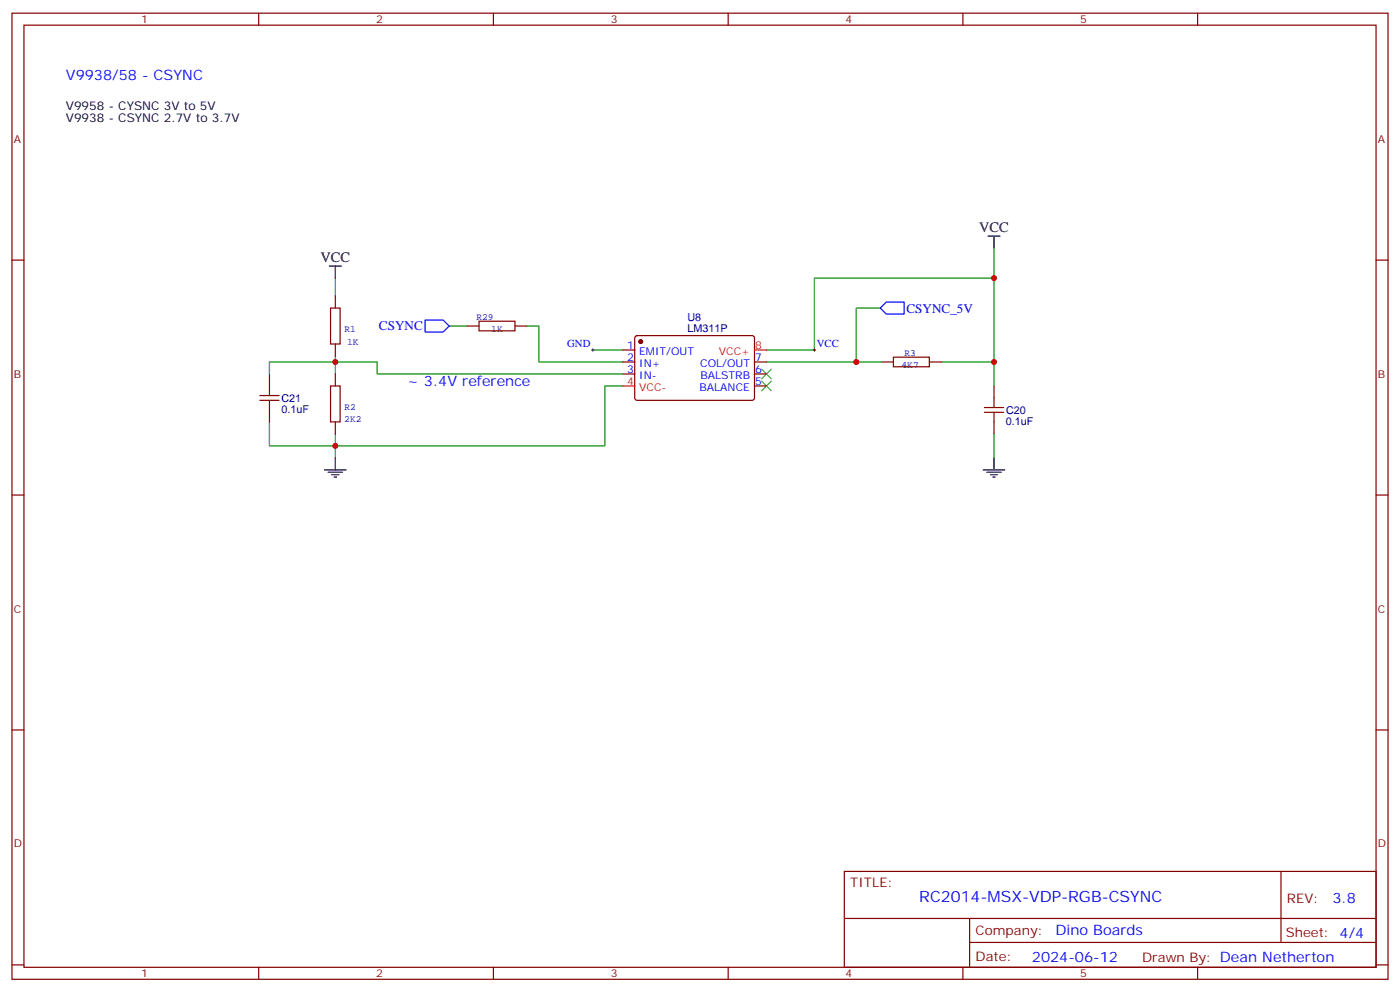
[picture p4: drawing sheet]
<svg xmlns="http://www.w3.org/2000/svg" width="412mm" height="292mm" viewBox="0 0 412 292" stroke-linecap="round" stroke-linejoin="round" font-family="sans-serif">
<g fill="none" stroke="#870000" stroke-width=".35">
<path d="M3.5 3.9h405.4v284.3h-405.4zM7.1 7.4h398.2v277.3h-398.2zM76.2 3.9v3.5M145.3 3.9v3.5M214.5 3.9v3.5M283.6 3.9v3.5M352.8 3.9v3.5M3.5 76.6h3.6M405.3 76.6h3.6M97.4 90.7h2.8v10.5h-2.8zM98.8 87.1v3.6M137.6 96h3.5"/>
<path d="M141.1 94.5h10.6v2.9h-10.6zM151.7 96h3.5M187.2 99l.5-.2h34.1l.4 .7v17.9l-.7 .4h-34.1l-.4-.7v-17.6zM76.6 117.8h5.6M76.6 116.4h5.6M79.4 110.1v6.3M79.4 117.8v6.4M97.4 113.6h2.8v10.6h-2.8zM98.8 101.2v3.6M98.8 110.1v3.5M183.4 106.5h3.6M183.4 103h3.6"/>
<path d="M183.4 110.1h3.6M222.2 106.5h3.6M222.2 110.1h3.6M222.2 113.6h3.6M259.6 106.5h3.6M263.2 105.1h10.6v2.8h-10.6zM273.8 106.5h3.5M290 119.9h5.6M292.8 113.6v6.3M98.8 124.2v3.5M290 121.4h5.6M292.8 121.4v6.3"/>
<path d="M3.5 145.7h3.6M405.3 145.7h3.6M3.5 214.8h3.6M405.3 214.8h3.6M248.7 256.5h156.6v28.2h-156.6zM377.3 256.5v20.9M248.7 270.3h156.5M285.6 277.4h119.6M285.6 270.3v14.1M3.5 284h3.6M76.2 284.7v3.5M145.3 284.7v3.5"/>
<path d="M214.5 284.7v3.5M283.6 284.7v3.5M352.8 284.7v3.5M405.3 284h3.6"/>
</g>
<path d="M125.2 94.2h5.3l1.8 1.8-1.8 1.7h-5.3zM259.3 90.7l1.8-1.8h5.2v3.5h-5.2z" fill="none" stroke="#00f" stroke-width=".35"/>
<g fill="none" stroke="#008700" stroke-width=".35">
<path d="M292.8 73v40.6M98.8 81.8v5.3M132.3 96h5.3M155.2 96h3.5v10.5h24.7M259.3 90.7h-7.1v15.8M292.8 81.8h-52.9v21.2h-14.1M79.4 110.1v-3.6h31.7v3.6h72.3M98.8 104.8v5.3M174.6 103h8.8M183.4 113.6h-5.2v17.6h-98.8v-7M225.8 106.5h33.8M277.3 106.5h15.5"/>
<path d="M98.8 127.7v7.1M292.8 127.7v7.1"/>
</g>
<g fill="none" stroke="#000" stroke-width=".35">
<path d="M97 78.3h3.5M98.8 78.3v3.5M291 69.5h3.6M292.8 69.5v3.5M95.6 138.3h6.4M96.7 139h4.2M97.7 139.7h2.1M98.8 134.8v3.5M289.6 138.3h6.4M290.7 139h4.2M291.7 139.7h2.2M292.8 134.8v3.5"/>
<path d="M98.4 140.4h.7M292.5 140.4h.7"/>
</g>
<path d="M224.4 112.2l2.8 2.8M224.4 108.7l2.8 2.8M227.2 112.2l-2.8 2.8M227.2 108.7l-2.8 2.8" fill="none" stroke="#3c3" stroke-width=".35"/>
<path d="M174.3 103h.7M174.6 102.7v.7M239.5 103h.7M239.9 102.7v.7" fill="none" stroke="#000" stroke-width=".29"/>
<circle cx="188.7" cy="100.5" r=".53" fill="#870000" stroke="#870000" stroke-width=".35"/>
<path d="M183.4 113.6h3.6M222.2 103h3.6" fill="none" stroke="#f00" stroke-width=".35"/>
<g fill="#c00">
<circle cx="292.8" cy="81.8" r=".88"/>
<circle cx="252.2" cy="106.5" r=".88"/>
<circle cx="98.8" cy="131.2" r=".88"/>
<circle cx="292.8" cy="106.5" r=".88"/>
<circle cx="98.8" cy="106.5" r=".88"/>
</g>
<text font-size="4.6" fill="#00f" x="270.8" y="265.5">RC2014-MSX-VDP-RGB-CSYNC</text>
<g font-size="4.2" fill="#00f">
<text x="19.4" y="23.6">V9938/58 - CSYNC</text>
<text x="119.9" y="113.6">~ 3.4V reference</text>
<text x="392.5" y="265.7">3.8</text>
<text x="310.9" y="275.3">Dino Boards</text>
<text x="304" y="283.1">2024-06-12</text>
</g>
<g font-size="4.2">
<text x="288.5" y="68.3">VCC</text>
<text x="94.4" y="77.1">VCC</text>
</g>
<g font-size="3.9" fill="#00f">
<text x="267" y="92">CSYNC_5V</text>
<text x="111.6" y="97.3">CSYNC</text>
</g>
<g font-size="3.9" fill="#800">
<text x="250.5" y="261.1">TITLE:</text>
<text x="379.1" y="265.7">REV:</text>
<text x="287.4" y="275.3">Company:</text>
<text x="378.7" y="275.9">Sheet: 4/4</text>
<text x="287.4" y="282.9">Date:</text>
<text x="336.4" y="283">Drawn By: Dean Netherton</text>
</g>
<g font-size="3.5">
<text x="19.4" y="32.5">V9958 - CYSNC 3V to 5V</text>
<text x="19.4" y="36">V9938 - CSYNC 2.7V to 3.7V</text>
</g>
<g font-size="3.2" fill="#800">
<text x="41.6" y="6.9">1</text>
<text x="110.8" y="6.9">2</text>
<text x="179.9" y="6.9">3</text>
<text x="249.1" y="6.9">4</text>
<text x="318.2" y="6.9">5</text>
<text x="4.1" y="42">A</text>
<text x="405.9" y="42">A</text>
<text x="4.1" y="111.1">B</text>
<text x="405.9" y="111.1">B</text>
<text x="4.1" y="180.3">C</text>
<text x="405.9" y="180.3">C</text>
<text x="4.1" y="249.4">D</text>
<text x="405.9" y="249.4">D</text>
<text x="41.6" y="287.7">1</text>
<text x="110.8" y="287.7">2</text>
<text x="179.9" y="287.7">3</text>
<text x="249.1" y="287.7">4</text>
<text x="318.2" y="287.7">5</text>
</g>
<g font-size="3.2" fill="#000080">
<text x="202.5" y="94.6">U8</text>
<text x="202.5" y="97.7">LM311P</text>
<text x="82.9" y="118.3">C21</text>
<text x="82.9" y="121.4">0.1uF</text>
<text x="296.3" y="125">0.1uF</text>
<text x="296.3" y="121.8">C20</text>
</g>
<g font-size="3.2" fill="#00f">
<text x="167.1" y="102.1">GND</text>
<text x="184.8" y="102.7">1</text>
<text x="184.8" y="106.2">2</text>
<text x="188.3" y="104.4">EMIT/OUT</text>
<text x="188.3" y="107.9">IN+</text>
<text x="206.2" y="107.9">COL/OUT</text>
<text x="222.4" y="106.2">7</text>
<text x="240.6" y="102.1">VCC</text>
<text x="184.8" y="109.7">3</text>
<text x="188.3" y="111.5">IN-</text>
<text x="206.3" y="111.5">BALSTRB</text>
<text x="222.4" y="113.2">5</text>
<text x="222.4" y="109.7">6</text>
<text x="206.1" y="115">BALANCE</text>
</g>
<g font-size="3.2" fill="#f00">
<text x="211.7" y="104.4">VCC+</text>
<text x="222.4" y="102.7">8</text>
<text x="184.8" y="113.2">4</text>
<text x="188.3" y="115">VCC-</text>
</g>
<g font-size="2.8" fill="#000080">
<text x="140.3" y="94.1">R29</text>
<text x="101.5" y="97.7">R1</text>
<text x="102.3" y="101.4">1K</text>
<text x="144.7" y="97.6">1K</text>
<text x="266.4" y="104.7">R3</text>
<text x="265.6" y="108.2">4K7</text>
<text x="101.4" y="124.3">2K2</text>
<text x="101.5" y="120.6">R2</text>
</g>
</svg>
